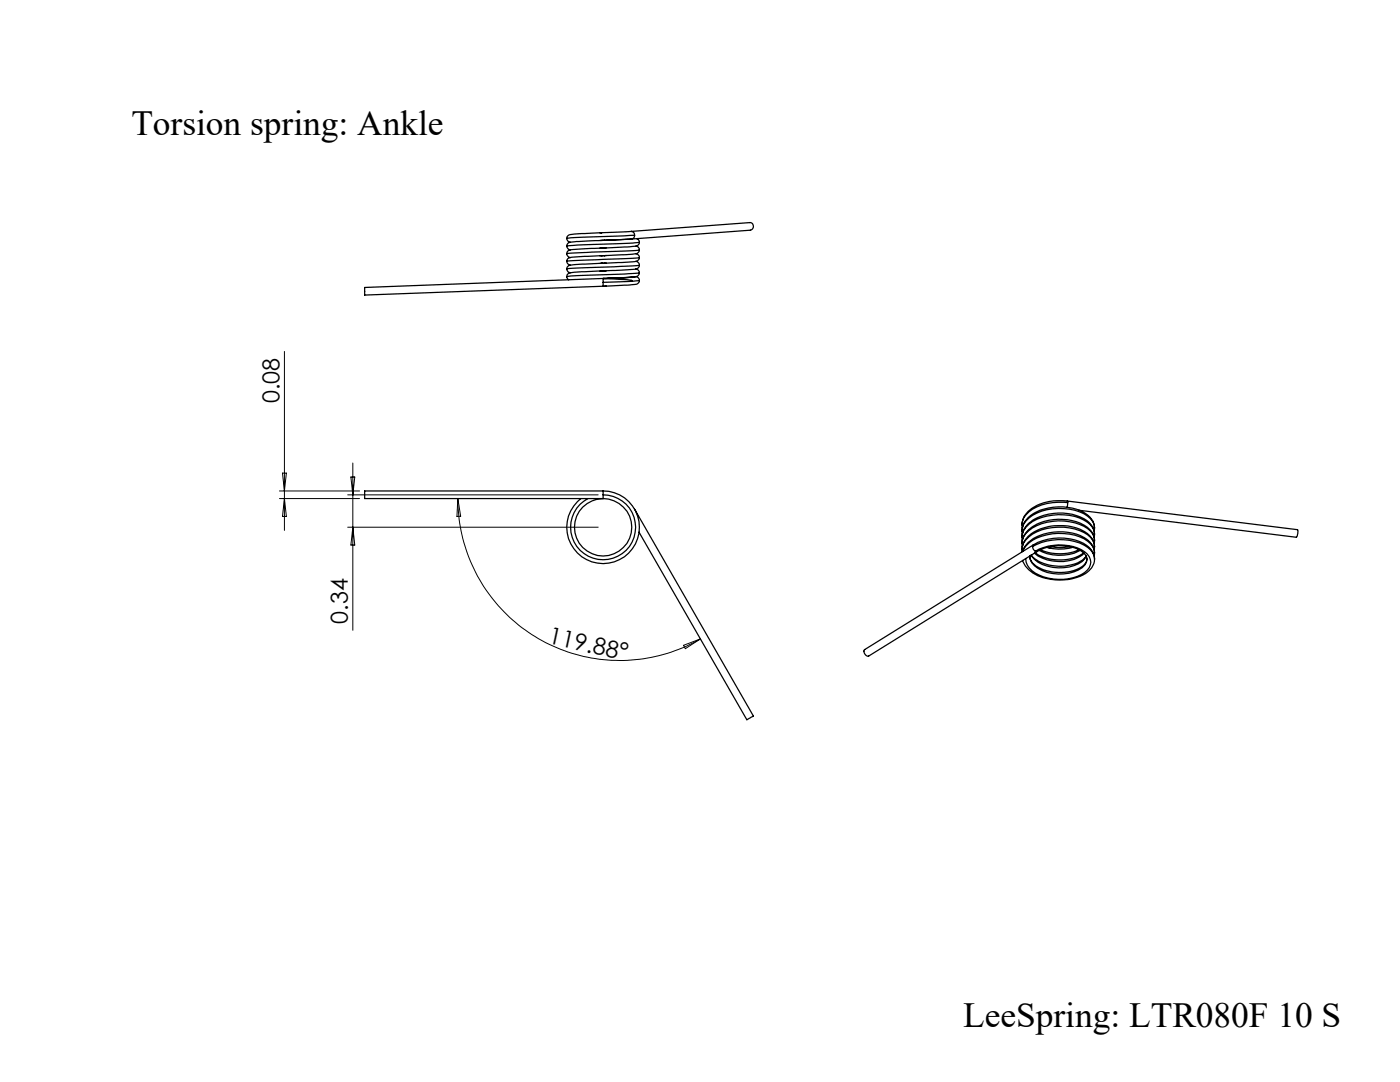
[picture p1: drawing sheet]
<svg xmlns="http://www.w3.org/2000/svg" width="279mm" height="216mm" viewBox="0 0 279 216" stroke-linecap="round" stroke-linejoin="round" font-family="sans-serif">
<g fill="none" stroke="#000" stroke-width=".25">
<path d="M113.1 53.7v.1a.74 .74 0 0 0 .7 .6M113.1 52.1l.3 .6 .4 .2M113.1 50.6l.3 .6 .4 .2M113.1 49.1l.3 .6 .4 .1M113.1 47.6l.3 .6 .4 .1M113.1 55.2l.4 .6M120.1 52.5l-3.4 .2a8.1 8.1 0 0 0-3.4 .4l-.2 .6M120.1 51l-6 .3-.8 .3-.2 .5M120.1 49.5l-6 .3-.8 .3-.2 .5M120.1 48l-6 .3a.86 .86 0 0 0-1 .8M120.1 54.1l-3.4 .1a8.1 8.1 0 0 0-3.4 .4l-.2 .6M120.1 52.5h.1"/>
<path d="M120.1 51h.1M120.1 49.5h.1M120.1 48h.1M120.1 54.1h.1M120.1 46.5l-3.4 .1a8.1 8.1 0 0 0-3.4 .4l-.2 .6M120.2 52.5h.5M120.2 51h.5M120.4 56.3v.8M120.4 55.6v.7M120.4 55.6l-47.6 1.8v1.5l47.6-1.8M120.4 55.6l4.7 .2 .9 .1 .1 .2M120.4 55.6h.6"/>
<path d="M120.6 54l-.9 .1M120.6 52.5l-.9 .1M120.6 51h-.9M120.6 49.5h-.9M120.6 47.9l-.9 .1M121 54l-.8 .1M121 49.5h-.8M121 47.9l-.8 .1M121 52.5h-.3M121 51h-.3M121 57.1h-.6M125.9 47.7h.1"/>
<path d="M126 46.2a.67 .67 0 0 1 .6 .8M126 46.2l-6.3 .3M126 46.2l23.6-1.8a.77 .77 0 0 1 .8 .7 .77 .77 0 0 1-.6 .8l-23.8 1.8M126 47.7l-4.9 .2M126.2 47.7l-5.5 .2M126.2 47.7h-.2M126.4 55.4l-6 .2M126.6 47a.66 .66 0 0 1-.4 .7M126.6 47l-11.3 .4-2.2 .2M126.8 55.2l-5.7 .4M126.9 53.7l.5 .2 .2 .5M126.9 52.1l.5 .3 .2 .5"/>
<path d="M126.9 50.6l.5 .2 .2 .6M126.9 49.1l.5 .2 .2 .5M126.9 55.2l.5 .2 .2 .6M127.1 47.6l.3 .2 .2 .5M127.6 54.4l-.1 .4a1.13 1.13 0 0 1-1.3 .5l-5.5 .3M127.6 52.9l-.2 .6-.8 .2-5.9 .3M127.6 51.4l-.2 .5a9.3 9.3 0 0 1-4 .5l-2.7 .1M127.6 49.8l-.1 .4a1.91 1.91 0 0 1-1.8 .6l-5 .2M127.6 48.3l-.1 .4a1.19 1.19 0 0 1-1.3 .5l-5.5 .3M127.6 56l-.1 .3a1.19 1.19 0 0 1-1.3 .5l-5.5 .3M127.6 56l-1.4 .1-5.8 .2M127.6 54.4l-3 .3-10.1 .3-1.4 .2"/>
<path d="M127.6 52.9l-14.5 .8M127.6 51.4l-14.5 .7M127.6 49.8l-1.4 .2-13.1 .6M127.6 48.3l-1.4 .2-10.9 .4-2.2 .2M120.4 98v.7M120.4 98.7v.8M120.4 98h-47.6v1.5h47.6M120.4 98a7.2 7.2 0 0 1 6.9 9.4 7.2 7.2 0 0 1-11.1 3.8 7.2 7.2 0 0 1-.3-11.7M120.4 98.7a6.5 6.5 0 0 1 6 8.8 6.5 6.5 0 0 1-10.4 2.6 6.5 6.5 0 0 1 1.3-10.6M213 100a9.5 9.5 0 0 0-7.8 2 3.6 3.6 0 0 0-1.3 2.7M213 100l46 5.7v.7l-.3 .8M213 100l.1 .3"/>
<path d="M126.6 101.6l23.8 41.3h-.2l-1.2 .7-21.5-37.4M203.9 108.4l.1 .7M203.9 105.9l.1 .7M203.9 104.7l.1 .6M203.9 109.7l.1 .4M204.1 110a6.3 6.3 0 0 1 5.2-3.7 9.4 9.4 0 0 1 8.2 1.8l.3 .4a2.96 2.96 0 0 1 .6 1.8M204.1 110a6 6 0 0 1 4.9-3.3 10.5 10.5 0 0 1 8.1 1.3 2.96 2.96 0 0 1 1.3 2.3M205.5 111a3.7 3.7 0 0 0 2.8 2.7 8.7 8.7 0 0 0 8.1-1l.4-.6 .1-.6a2.56 2.56 0 0 1-1.7 2.2 8.7 8.7 0 0 1-8.8-.8l-.5-.6zM205.8 110.8a6.8 6.8 0 0 0 6.5 2.5 5.1 5.1 0 0 0 4.5-2.3M205.8 110.7a7.4 7.4 0 0 0 6.1 2.3 6 6 0 0 0 4.8-1.9v-.2M206.1 109l.1 .6 .4 .4M206.1 109a11.1 11.1 0 0 1 11 .2 2.96 2.96 0 0 1 1.3 2.3"/>
<path d="M206.2 108.7a10.4 10.4 0 0 1 11.1 .4l.8 1.2 .3 1.2M206.2 108.7l-33.6 20.9a.86 .86 0 0 0 .8 1.3l33.6-20.9M206.2 108.7l-.1 .3M206.4 110.4a8.5 8.5 0 0 0 9.6 .4l.4-.4M206.6 110.3a8.8 8.8 0 0 0 9.7 0M206.6 110a9.8 9.8 0 0 1 9.9 .1 2.36 2.36 0 0 1-.1 4.2 9.7 9.7 0 0 1-10.4-.4 3 3 0 0 1-1.3-2.5M206.6 110h.4M207 110a9.1 9.1 0 0 1 9 .1l.7 .7 .2 .7M207.4 109.8a8.9 8.9 0 0 0 8.1 0M207.6 109.7a9.5 9.5 0 0 0 7.7 0M208.9 109.2l.8 .2M209 109.2a9.3 9.3 0 0 0 5.1 0"/>
<path d="M209.6 109.1l1.6 .2 2.3-.2M213.1 100.3l-.2 .9M213.1 100.3a10.5 10.5 0 0 0-7.7 1.8 3.4 3.4 0 0 0-1.5 2.6M215.3 101.8l43.4 5.4M218.4 110.3v.6M218.4 109.1v.6M218.4 106.6a4.2 4.2 0 0 0-3.6-3.7 10.1 10.1 0 0 0-9.6 1.6 3.7 3.7 0 0 0-1.2 3.3M218.4 107.8v.6M218.4 106.6v.6M218.4 105.3v.6M218.4 111.5a4.3 4.3 0 0 1-3.6 3.8 11.1 11.1 0 0 1-8.7-1 4.6 4.6 0 0 1-2-2.5M218.4 109.1a4.1 4.1 0 0 0-2.8-3.5 10.3 10.3 0 0 0-10.4 1.4 3.6 3.6 0 0 0-1.3 2.7"/>
<path d="M218.4 107.8a4 4 0 0 0-2.8-3.4 10.3 10.3 0 0 0-10.4 1.4 3.6 3.6 0 0 0-1.3 2.6M218.4 105.3a4.1 4.1 0 0 0-2.8-3.4 10.5 10.5 0 0 0-10.4 1.4 3.6 3.6 0 0 0-1.3 2.6M218.4 109.1a3.8 3.8 0 0 0-3-3.2 11 11 0 0 0-10 1.2 3.4 3.4 0 0 0-1.5 2.6M218.4 107.8a3.8 3.8 0 0 0-3-3.2 11 11 0 0 0-10 1.3 3.4 3.4 0 0 0-1.5 2.5M218.4 106.6a3.9 3.9 0 0 0-3-3.2 11.3 11.3 0 0 0-10 1.2 3.4 3.4 0 0 0-1.5 2.6M218.4 105.3a3.9 3.9 0 0 0-3-3.2 11 11 0 0 0-10 1.3 3.4 3.4 0 0 0-1.5 2.5"/>
<circle cx="120.4" cy="105.2" r="5.7"/>
</g>
<g fill="none" stroke="#000" stroke-width=".2">
<path d="M56.8 70.1v35.7M55.8 98h16M55.8 99.5h16M56.4 94.4h.7l-.3 3.6zM56.8 99.5l.3 3.5h-.7zM69.4 98.7h50M70 95.2h.8l-.4 3.5zM70.4 92.4v33.4M91.4 99.5a32.3 32.3 0 0 0 48.4 28M91.4 99.5l.5 3.5h-.7zM69.4 105.2h50M70.4 105.2l.4 3.6h-.8z"/>
<path d="M136.4 128.8l3.4-1.3-3 1.9z"/>
</g>
<g font-size="7.1">
<text x="26.2" y="26.9">Torsion spring: Ankle</text>
<text x="192.2" y="204.9">LeeSpring: LTR080F 10 S</text>
</g>
<g font-size="4.7">
<text x="55.8" y="80.4" transform="rotate(-90 55.8 80.4)">0.08</text>
<text x="69.4" y="124.5" transform="rotate(-90 69.4 124.5)">0.34</text>
<text x="109.3" y="128.4" transform="rotate(12 109.3 128.4)">119.88°</text>
</g>
</svg>
